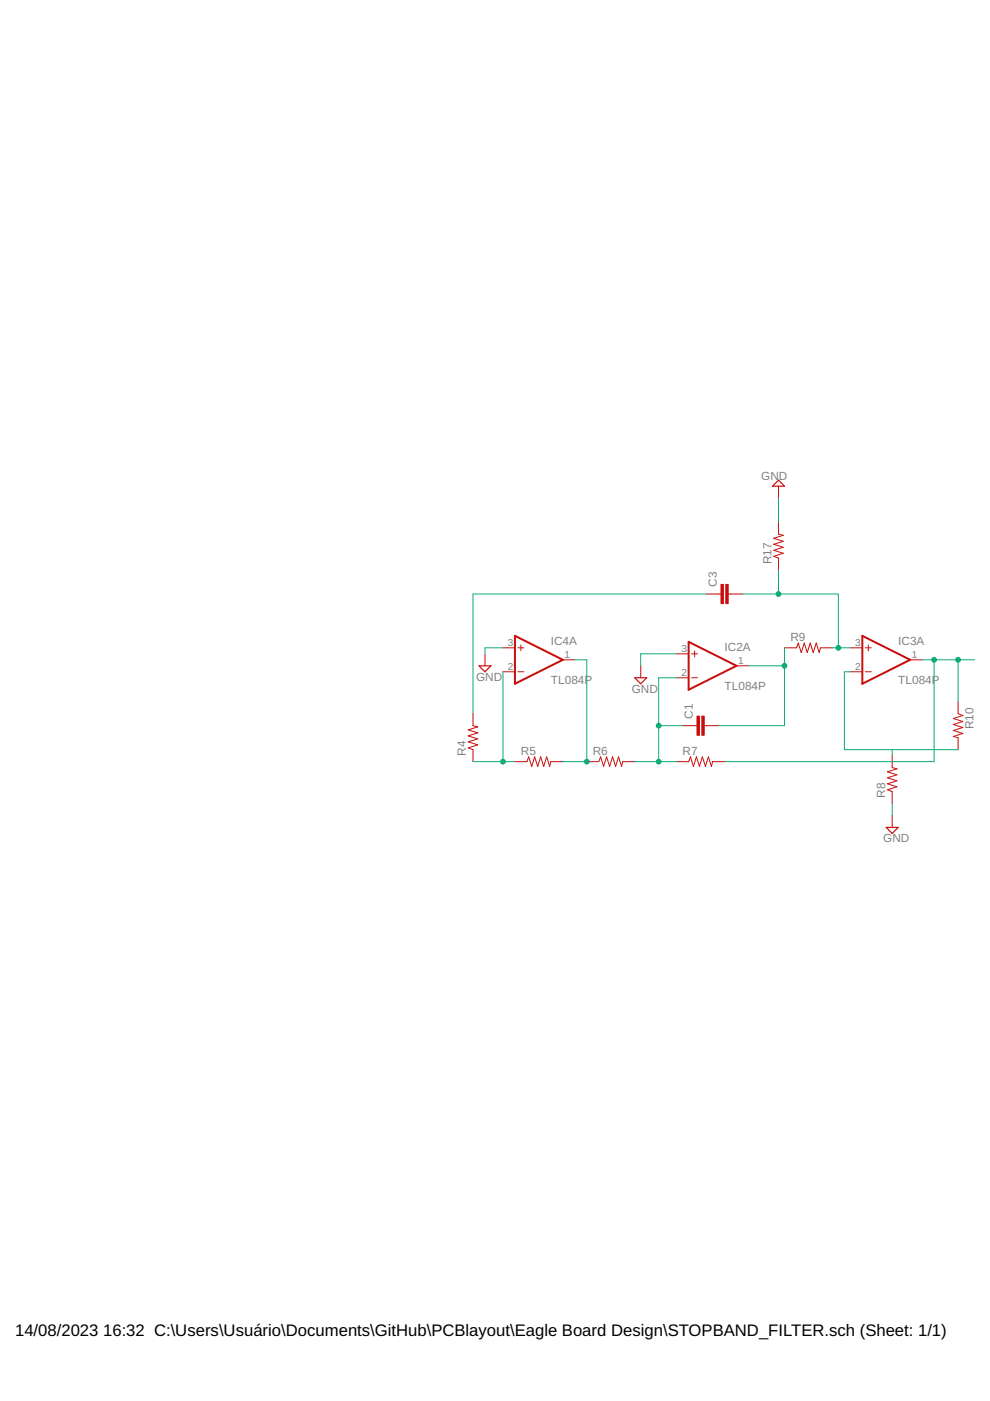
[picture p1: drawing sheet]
<svg xmlns="http://www.w3.org/2000/svg" width="210mm" height="297mm" viewBox="0 0 210 297" stroke-linecap="round" stroke-linejoin="round" font-family="sans-serif">
<path d="M109.2 134.8l10.1 5.1-10.1 5.1zM146 136.1l10.2 5.1-10.2 5zM182.8 134.8l10.2 5.1-10.2 5.1z" fill="none" stroke="#c90d0c" stroke-width=".42"/>
<g fill="none" stroke="#c90d0c" stroke-width=".21">
<path d="M165.1 110.7v2.5l1 .3-2.1 .6 2.1 .7-2.1 .6 2.1 .6-2.1 .7 2.1 .6-2.1 .6 1.1 .4v2.6M165.1 103.1v2.5M102.8 138.6v2.6M106.6 137.4h2.6M109.8 137.4h1.3M110.4 136.7v1.3M119.3 139.9h2.6M143.5 138.6h2.5M146.6 138.6h1.3M147.3 138v1.3M149.8 125.9h3.1M154.4 125.9h3"/>
<path d="M166.3 137.4h2.6l.3-1.1 .7 2.1 .6-2.1 .7 2.1 .6-2.1 .6 2.1 .7-2.1 .6 2.1 .2-1h2.6M180.3 137.4h2.5M183.5 137.4h1.2M184.1 136.7v1.3M193 139.9h2.5M100.3 151.3v2.6l1 .2-2 .6 2 .7-2 .6 2 .7-2 .6 2 .6-2 .7 1 .3v2.6M106.6 142.4h2.6M109.8 142.4h1.3M135.8 141.2v2.5M143.5 143.7h2.5M144.7 153.9h3.1M146.6 143.7h1.3"/>
<path d="M149.3 153.9h3.1M156.2 141.2h2.5M180.3 142.4h2.5M183.5 142.4h1.2M203.1 148.8v2.5l1.1 .4-2.1 .6 2.1 .7-2.1 .6 2.1 .6-2.1 .7 2.1 .6-2.1 .6 1 .3v2.5M109.2 161.5h2.5l.4-1 .6 2 .7-2 .6 2 .6-2 .7 2 .6-2 .6 2 .3-1h2.5M124.4 161.5h2.6l.3-1 .7 2 .6-2 .6 2 .7-2 .6 2 .6-2 .7 2 .2-1h2.6M143.5 161.5h2.5l.4-1 .6 2 .7-2 .6 2 .6-2 .7 2 .6-2 .6 2 .3-1h2.5M189.2 160.2v2.6l1 .2-2 .6 2 .7-2 .6 2 .6-2 .7 2 .6-2 .6 1 .4v2.6M189.2 172.9v2.5"/>
</g>
<g fill="#c90d0c" stroke="#c90d0c" stroke-width=".21">
<path d="M148.8 151.8h.5v4.1h-.5z"/>
<path d="M147.8 151.8h.5v4.1h-.5z"/>
<path d="M153.9 123.9h.5v4.1h-.5z"/>
<path d="M152.9 123.9h.5v4.1h-.5z"/>
</g>
<path d="M165.1 101.8l1.2 1.3h-2.5zM101.6 141.2h2.5l-1.3 1.2zM134.6 143.7h2.5l-1.3 1.3zM187.9 175.4h2.5l-1.2 1.3z" fill="none" stroke="#c90d0c" stroke-width=".25"/>
<g fill="none" stroke="#0dab76" stroke-width=".21">
<path d="M165.1 105.6v5.1M106.6 137.4h-3.8v1.2M121.9 139.9h2.5v21.6h-5.1M143.5 138.6h-7.7v2.6M149.8 125.9h-49.5v25.4M157.4 125.9h20.4v11.5M165.1 120.9v5M166.3 137.4v16.5h-13.9M176.5 137.4h3.8M195.5 139.9h11.3M198.1 139.9v21.6h-44.5M203.1 139.9v8.9"/>
<path d="M106.6 142.4v19.1M139.7 153.9h5M143.5 143.7h-3.8v17.8M158.7 141.2h7.6M180.3 142.4h-1.3v16.5h24.1M189.2 158.9v1.3M100.3 161.5h8.9M134.6 161.5h8.9M189.2 170.4v2.5"/>
</g>
<g fill="#0dab76" stroke="#0dab76" stroke-width=".21">
<circle cx="106.6" cy="161.5" r=".51"/>
<circle cx="124.4" cy="161.5" r=".51"/>
<circle cx="139.7" cy="161.5" r=".51"/>
<circle cx="139.7" cy="153.9" r=".51"/>
<circle cx="177.8" cy="137.4" r=".51"/>
<circle cx="165.1" cy="125.9" r=".51"/>
<circle cx="166.3" cy="141.2" r=".51"/>
<circle cx="198.1" cy="139.9" r=".51"/>
<circle cx="203.1" cy="139.9" r=".51"/>
</g>
<g font-size="3.5">
<text x="3.2" y="283.3">14/08/2023</text>
<text x="21.9" y="283.3">16:32 C:\Users\Usuário\Documents\GitHub\PCBlayout\Eagle Board Design\STOPBAND_FILTER.sch (Sheet: 1/1)</text>
</g>
<g font-size="2.5" fill="#808080">
<text x="161.4" y="101.7">GND</text>
<text x="163.6" y="119.6" transform="rotate(-90 163.6 119.6)">R17</text>
<text x="152" y="124.4" transform="rotate(-90 152 124.4)">C3</text>
<text x="116.8" y="136.7">IC4A</text>
<text x="153.6" y="138">IC2A</text>
<text x="167.6" y="135.9">R9</text>
<text x="190.4" y="136.7">IC3A</text>
<text x="100.9" y="144.3">GND</text>
<text x="116.8" y="145">TL084P</text>
<text x="133.9" y="146.9">GND</text>
<text x="153.6" y="146.2">TL084P</text>
<text x="190.4" y="145">TL084P</text>
<text x="146.9" y="152.3" transform="rotate(-90 146.9 152.3)">C1</text>
<text x="206.4" y="154.6" transform="rotate(-90 206.4 154.6)">R10</text>
<text x="98.8" y="160.2" transform="rotate(-90 98.8 160.2)">R4</text>
<text x="110.5" y="160">R5</text>
<text x="125.7" y="160">R6</text>
<text x="144.7" y="160">R7</text>
<text x="187.7" y="169.1" transform="rotate(-90 187.7 169.1)">R8</text>
<text x="187.3" y="178.6">GND</text>
</g>
<g font-size="2.1" fill="#808080">
<text x="107.6" y="137">3</text>
<text x="181.3" y="137">3</text>
<text x="107.6" y="142.1">2</text>
<text x="119.7" y="139.5">1</text>
<text x="144.5" y="143.3">2</text>
<text x="144.5" y="138.3">3</text>
<text x="156.5" y="140.8">1</text>
<text x="181.3" y="142.1">2</text>
<text x="193.3" y="139.5">1</text>
</g>
</svg>
